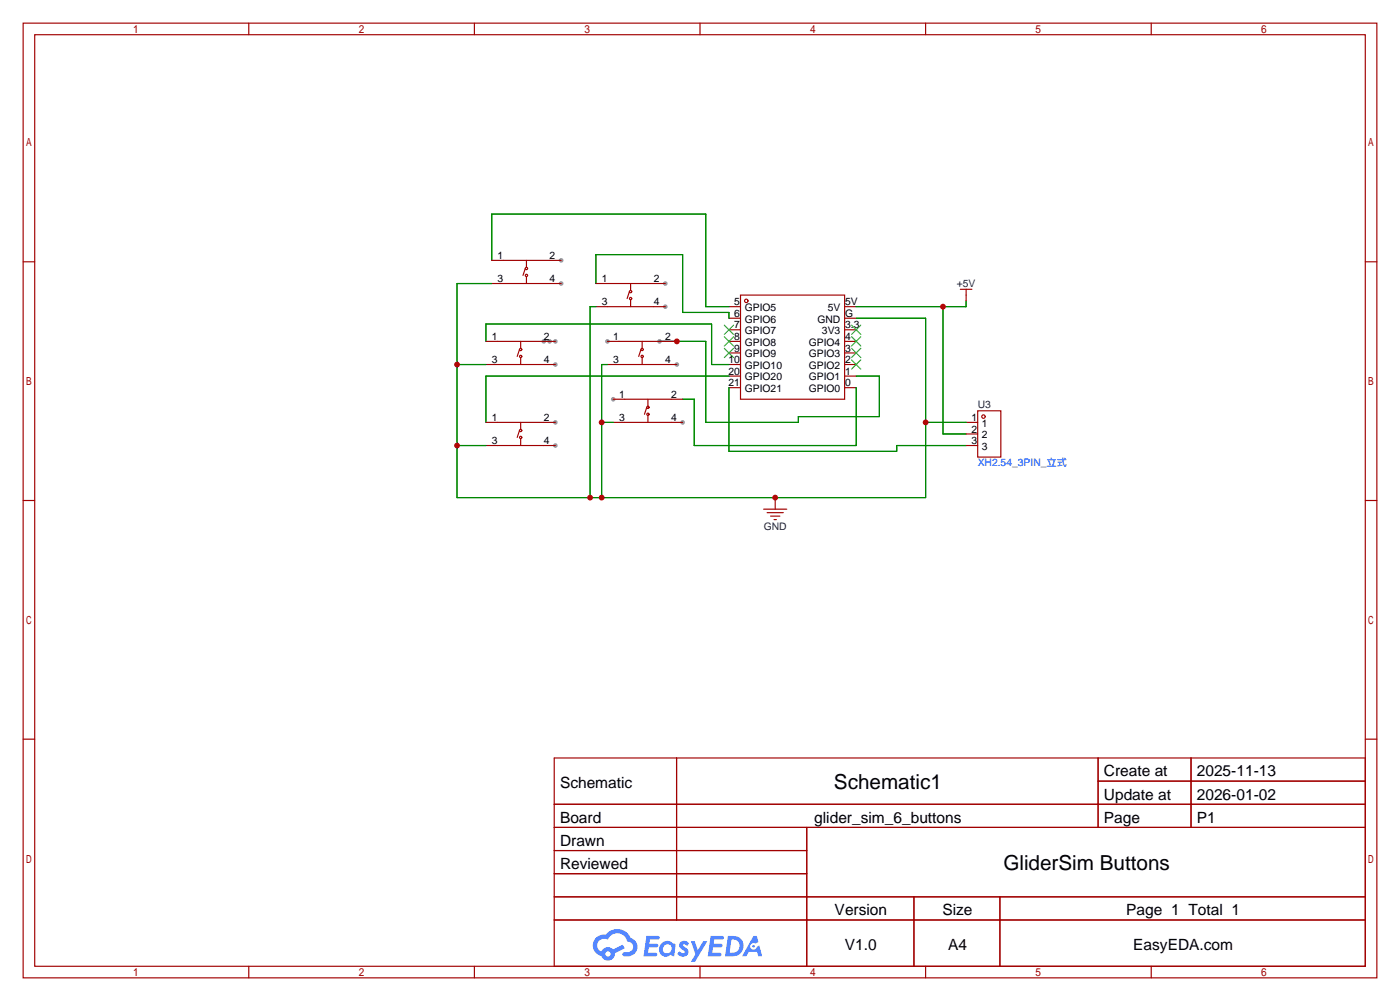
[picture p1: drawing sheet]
<svg xmlns="http://www.w3.org/2000/svg" width="307mm" height="220mm" viewBox="0 0 307 220" stroke-linecap="round" stroke-linejoin="round" font-family="sans-serif">
<g fill="#999">
<circle cx="123.2" cy="57.1" r=".51"/>
<circle cx="123.2" cy="62.2" r=".51"/>
<circle cx="121.9" cy="74.9" r=".51"/>
<circle cx="121.9" cy="80" r=".51"/>
<circle cx="121.9" cy="92.7" r=".51"/>
<circle cx="121.9" cy="97.8" r=".51"/>
<circle cx="146" cy="62.2" r=".51"/>
<circle cx="146" cy="67.3" r=".51"/>
<circle cx="133.3" cy="74.9" r=".51"/>
<circle cx="148.6" cy="80" r=".51"/>
<circle cx="134.6" cy="87.6" r=".51"/>
<circle cx="149.9" cy="92.7" r=".51"/>
<circle cx="119.4" cy="74.9" r=".51"/>
<circle cx="120.6" cy="74.9" r=".51"/>
<circle cx="144.8" cy="74.9" r=".51"/>
</g>
<g fill="none" stroke="#a10000" stroke-width=".25">
<path d="M5.1 5.1h297.2v209.5h-297.2zM7.6 7.6h292.1v204.5h-292.1zM54.6 5.1v2.5M104.1 5.1v2.5M153.7 5.1v2.5M203.2 5.1v2.5M252.7 5.1v2.5M5.1 57.5h2.5M299.7 57.5h2.6M5.1 109.9h2.5M299.7 109.9h2.6M5.1 162.2h2.5"/>
<path d="M121.7 166.4h178v45.7h-178zM121.7 176.5h178M148.5 166.4v35.5M241.1 166.4v15.2M241.1 171.4h58.6M261.5 166.4v15.2M299.7 162.2h2.6M121.7 181.6h178M121.7 186.7h55.4M121.7 196.8h178M121.7 191.8h55.4M177.1 181.6v30.5"/>
<path d="M200.6 196.8v15.3M219.5 196.8v15.3M54.6 212.1v2.5M104.1 212.1v2.5M121.7 201.9h178M153.7 212.1v2.5M203.2 212.1v2.5M252.7 212.1v2.5"/>
</g>
<g fill="#5487ff">
<path d="M149.4 206.8a1.3 1.3 0 0 1 1.8 .3l-.4 .6a.54 .54 0 0 0-.9-.3l.2 .3a1.28 1.28 0 0 1 .7 2 1.53 1.53 0 0 1-2.1-.3l.5-.6 .8 .4a.31 .31 0 0 0 .3-.2 .31 .31 0 0 0-.3-.4 1.12 1.12 0 0 1-.6-1.8z"/>
<path d="M151.7 206.6h.8l.7 2 1.2-2h.9l-2.7 4.5h-.9l1-1.6z"/>
<path d="M141.9 205.4h2.3a.46 .46 0 0 1 .5 .1 .46 .46 0 0 1 .1 .5l-.4 .2h-1.7l-.2 .9h1.7a.4 .4 0 0 1 .3 .5 .4 .4 0 0 1-.4 .3h-1.7l-.1 1.2h1.3a.46 .46 0 0 1 .5 .1 .46 .46 0 0 1 .1 .5l-.3 .2h-2.6z"/>
<path d="M156 205.4h2.3a.47 .47 0 0 1 .5 .1 .47 .47 0 0 1 .1 .5l-.4 .2h-1.7l-.1 .9h1.6a.4 .4 0 0 1 .3 .5 .4 .4 0 0 1-.4 .3h-1.7l-.1 1.2h1.3a.46 .46 0 0 1 .5 .1 .46 .46 0 0 1 .2 .5l-.4 .2h-2.6z"/>
<path d="M165.4 205.4h.7l.4 1.4-.6 .3a.75 .75 0 0 0-1.2 .3 .75 .75 0 0 0 .5 1.1 .75 .75 0 0 0 1-.7l.5-.3 .6 2.4h-.8l-.3-1h-1.8l-.6 1h-.9z"/>
<path d="M159.8 205.4l-.6 4.5h1.4a2.27 2.27 0 0 0 2.6-2.3 2.27 2.27 0 0 0-2.7-2.2zM160.6 206.2a1.5 1.5 0 0 1 1.8 1.5 1.5 1.5 0 0 1-2 1.4h-.2z"/>
<path d="M145.2 207.1a1.6 1.6 0 0 0-.3 2.2 1.6 1.6 0 0 0 2.3 .2l.8 .4 .3-2.5-.2-.2-.4-.1a1.58 1.58 0 0 0-2.5 0zM145.8 207.6a.98 .98 0 0 1 1.6 .4 .98 .98 0 0 1-1 1.3 .94 .94 0 0 1-.9-.7 .94 .94 0 0 1 .3-1z"/>
<path d="M130.9 205.8a2.37 2.37 0 0 0 1.1 4 1.54 1.54 0 0 0 1.8 1 1.54 1.54 0 0 0 1.2-1.6l2.2-1.1-.5-.7-2.1 1a1.57 1.57 0 0 0-2.6 .5 1.5 1.5 0 0 1-.7-2.1 1.5 1.5 0 0 1 2.2-.5 2.23 2.23 0 0 1 2.2-1.5 2.23 2.23 0 0 1 2 1.9 1.16 1.16 0 0 1 1.3 1.1 1.16 1.16 0 0 1-1.1 1.2h-.7a.47 .47 0 0 0-.6 .4 .47 .47 0 0 0 .5 .5 2.17 2.17 0 0 0 2.5-.9 2.17 2.17 0 0 0-.4-2.7l-.8-.4a3.2 3.2 0 0 0-5.4-.8l-1.1 .1zM132.9 209.4a.6 .6 0 0 1 1.2 0 .6 .6 0 0 1-1.2 0z"/>
<circle cx="165.4" cy="207.7" r=".28"/>
</g>
<g fill="none" stroke="#a10000" stroke-width=".25">
<path d="M107.9 57.1h15.3M115.3 58.9l-.5 1.6M115.6 57.1v1.6M106.7 74.9h15.2M107.9 62.2h15.3M114 76.7l-.5 1.5M114.3 74.9v1.6M114.3 78.5v1.5M115.6 60.7v1.5M130.8 67.3h15.2M130.8 62.2h15.2M133.3 74.9h15.3"/>
<path d="M138.2 64l-.5 1.5M138.4 62.2v1.6M138.4 65.8v1.5M140.7 76.7l-.5 1.5M141 74.9v1.6M141 78.5v1.5M160 67.3h2.6M160 69.8h2.6M160 72.4h2.6M160 74.9h2.6M160 77.5h2.6M162.6 64.8h22.8v22.8h-22.8z"/>
<path d="M185.4 67.3h2.6M185.4 69.8h2.6M185.4 72.4h2.6M185.4 74.9h2.6M185.4 77.5h2.6M210.8 63.5h2.6M212.1 63.5v2.5M106.7 80h15.2M106.7 92.7h15.2M106.7 97.8h15.2M114 94.5l-.5 1.5M114.3 92.7v1.5"/>
<path d="M114.3 96.3v1.5M133.3 80h15.3M134.6 92.7h15.3M134.6 87.6h15.3M142 89.4l-.5 1.5M142.2 87.6v1.6M142.2 91.2v1.5M160 80h2.6M160 82.5h2.6M160 85.1h2.6M185.4 80h2.6M185.4 82.5h2.6"/>
<path d="M185.4 85.1h2.6M212.1 92.7h2.5M212.1 95.2h2.5M212.1 97.8h2.5M214.6 90.2h5.1v10.1h-5.1zM167.6 111.8h5.1M168.4 112.5h3.6M169.2 113.3h2M169.9 114h.5M170.2 109.2v2.6"/>
<circle cx="115.6" cy="58.9" r=".25"/>
<circle cx="114.3" cy="78.2" r=".25"/>
<circle cx="114.3" cy="76.7" r=".25"/>
<circle cx="115.6" cy="60.5" r=".25"/>
<circle cx="138.4" cy="65.5" r=".25"/>
<circle cx="138.4" cy="64" r=".25"/>
<circle cx="141" cy="78.2" r=".25"/>
<circle cx="141" cy="76.7" r=".25"/>
<circle cx="163.8" cy="66" r=".38"/>
<circle cx="114.3" cy="94.5" r=".25"/>
<circle cx="114.3" cy="96" r=".25"/>
<circle cx="142.2" cy="90.9" r=".25"/>
<circle cx="142.2" cy="89.4" r=".25"/>
<circle cx="215.9" cy="91.4" r=".38"/>
</g>
<g fill="none" stroke="#3c3" stroke-width=".25">
<path d="M159 71.4l2 2M159 73.9l2 2M159 76.5l2 2M161 71.4l-2 2M161 73.9l-2 2M161 76.5l-2 2M186.9 79l2.1 2M186.9 76.5l2.1 2M186.9 73.9l2.1 2M186.9 71.4l2.1 2M189 79l-2.1 2M189 76.5l-2.1 2"/>
<path d="M189 73.9l-2.1 2M189 71.4l-2.1 2"/>
</g>
<g fill="none" stroke="#008700" stroke-width=".25">
<path d="M107.9 57.1v-10.1h47v20.3h5.1M106.7 74.9v-3.8h49.5v8.9h3.8M107.9 62.2h-7.6v47h102.9v-39.4h-15.2M119.4 74.9h1.2M130.8 67.3h-1.3v41.9M130.8 62.2v-6.3h19.1v12.7h10.1v1.2M144.8 74.9h10.1v17.8h20.4v-1.3h17.7v-8.9h-5M207 67.3v27.9h5.1M212.1 66v1.3h-24.1M100.3 97.8h6.4M100.3 80h6.4M132.1 92.7h2.5"/>
<path d="M133.3 80h-1.2v29.2M160 85.1v14h36.8v-1.3h15.3M160 82.5h-53.3v10.2M188 85.1v12.7h-35.6v-10.2h-2.5M203.2 92.7h8.9"/>
</g>
<g fill="#c00">
<circle cx="207" cy="67.3" r=".63"/>
<circle cx="148.6" cy="74.9" r=".63"/>
<circle cx="100.3" cy="80" r=".63"/>
<circle cx="100.3" cy="97.8" r=".63"/>
<circle cx="129.5" cy="109.2" r=".63"/>
<circle cx="132.1" cy="109.2" r=".63"/>
<circle cx="170.2" cy="109.2" r=".63"/>
<circle cx="203.2" cy="92.7" r=".63"/>
<circle cx="132.1" cy="92.7" r=".63"/>
</g>
<g font-size="4.5">
<text x="183.1" y="173.3">Schematic1</text>
<text x="220.3" y="191">GliderSim Buttons</text>
</g>
<g font-size="3.4">
<text x="122.9" y="173">Schematic</text>
<text x="242.3" y="170.4">Create at</text>
<text x="262.7" y="170.4">2025-11-13</text>
<text x="242.3" y="175.5">Update at</text>
<text x="262.7" y="175.5">2026-01-02</text>
<text x="122.9" y="180.6">Board</text>
<text x="122.9" y="185.7">Drawn</text>
<text x="178.8" y="180.6">glider_sim_6_buttons</text>
<text x="242.3" y="180.6">Page</text>
<text x="262.7" y="180.6">P1</text>
<text x="122.9" y="190.8">Reviewed</text>
<text x="183.2" y="200.9">Version</text>
<text x="206.9" y="200.9">Size</text>
<text x="247.3" y="200.9">Page 1 Total 1</text>
<text x="185.5" y="208.5">V1.0</text>
<text x="208.1" y="208.5">A4</text>
<text x="248.8" y="208.5">EasyEDA.com</text>
</g>
<g font-size="2.3">
<text x="109.2" y="56.8">1</text>
<text x="120.6" y="56.8">2</text>
<text x="109.2" y="61.9">3</text>
<text x="120.6" y="61.9">4</text>
<text x="132.1" y="61.9">1</text>
<text x="143.5" y="61.9">2</text>
<text x="132.1" y="67">3</text>
<text x="143.5" y="67">4</text>
<text x="161.2" y="67">5</text>
<text x="161.2" y="69.5">6</text>
<text x="163.5" y="68.3">GPIO5</text>
<text x="163.5" y="70.8">GPIO6</text>
<text x="179.4" y="70.8">GND</text>
<text x="181.7" y="68.3">5V</text>
<text x="185.5" y="69.5">G</text>
<text x="185.5" y="67">5V</text>
<text x="108" y="74.6">1</text>
<text x="119.4" y="74.6">2</text>
<text x="134.6" y="74.6">1</text>
<text x="146" y="74.6">2</text>
<text x="161.2" y="72.1">7</text>
<text x="161.2" y="74.6">8</text>
<text x="161.2" y="77.2">9</text>
<text x="163.5" y="73.3">GPIO7</text>
<text x="163.5" y="75.9">GPIO8</text>
<text x="177.5" y="75.9">GPIO4</text>
<text x="180.4" y="73.3">3V3</text>
<text x="185.5" y="77.2">3</text>
<text x="185.5" y="74.6">4</text>
<text x="185.5" y="72.1">3.3</text>
<text x="108" y="79.7">3</text>
<text x="119.4" y="79.7">4</text>
<text x="134.6" y="79.7">3</text>
<text x="146" y="79.7">4</text>
<text x="159.9" y="79.7">10</text>
<text x="159.9" y="82.2">20</text>
<text x="163.5" y="78.4">GPIO9</text>
<text x="163.5" y="81">GPIO10</text>
<text x="163.5" y="83.5">GPIO20</text>
<text x="177.5" y="83.5">GPIO1</text>
<text x="177.5" y="81">GPIO2</text>
<text x="177.5" y="78.4">GPIO3</text>
<text x="185.5" y="82.2">1</text>
<text x="185.5" y="79.7">2</text>
<text x="135.9" y="87.3">1</text>
<text x="147.3" y="87.3">2</text>
<text x="159.9" y="84.8">21</text>
<text x="163.5" y="86">GPIO21</text>
<text x="177.5" y="86">GPIO0</text>
<text x="185.5" y="84.8">0</text>
<text x="108" y="92.4">1</text>
<text x="119.4" y="92.4">2</text>
<text x="135.9" y="92.4">3</text>
<text x="147.3" y="92.4">4</text>
<text x="213.2" y="92.4">1</text>
<text x="213.2" y="94.9">2</text>
<text x="215.6" y="93.7">1</text>
<text x="108" y="97.5">3</text>
<text x="119.4" y="97.5">4</text>
<text x="213.2" y="97.5">3</text>
<text x="215.6" y="96.2">2</text>
<text x="215.6" y="98.7">3</text>
</g>
<g font-size="2.3" fill="#000080">
<text x="210" y="63">+5V</text>
<text x="214.6" y="89.6">U3</text>
<text x="167.7" y="116.3">GND</text>
</g>
<text font-size="2.3" fill="#00f" x="214.6" y="102.3">XH2.54_3PIN_立式</text>
</svg>
